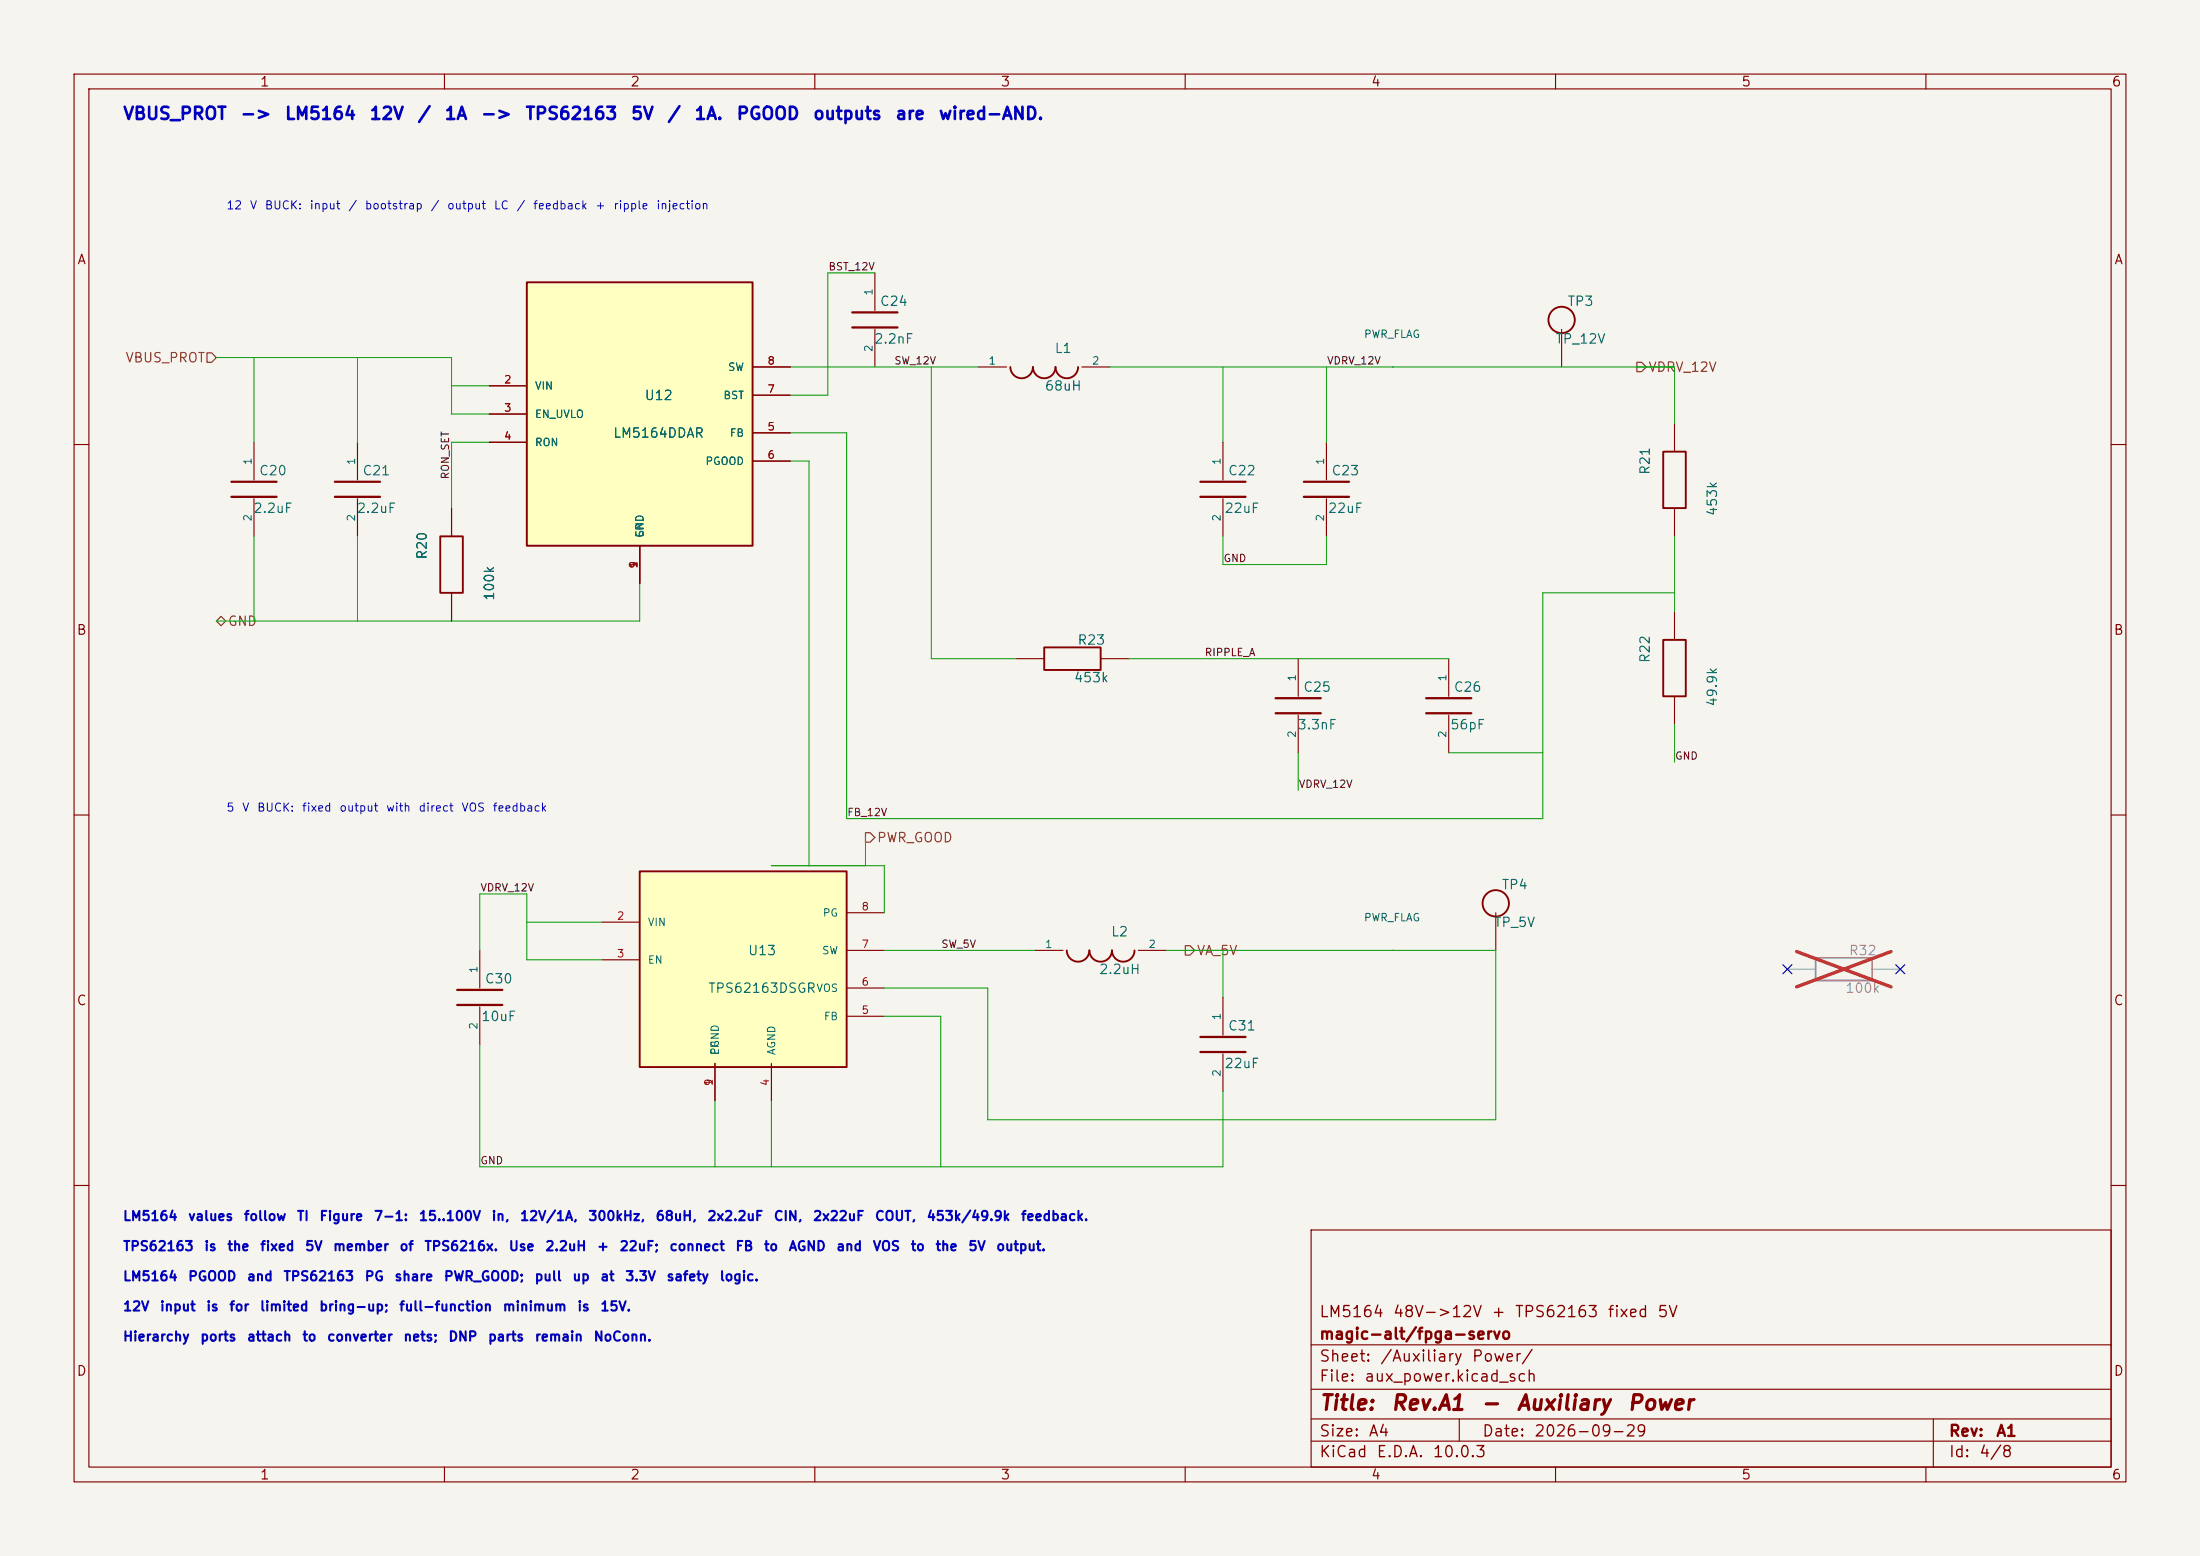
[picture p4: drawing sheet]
(kicad_sch
(version 20260306)
(generator "eeschema")
(generator_version "10.0")
(paper "A4")
(title_block
  (title "Rev.A1 - Auxiliary Power")
  (date "2026-09-29")
  (rev "A1")
  (company "magic-alt/fpga-servo")
  (comment 1 "LM5164 48V->12V + TPS62163 fixed 5V"))
(lib_symbols
  (symbol "ax7010_servo_reva:C"
   (pin_numbers (hide yes))
   (pin_names
    (offset 0)) (exclude_from_sim no) (in_bom yes) (on_board yes)
   (in_pos_files yes)
   (duplicate_pin_numbers_are_jumpers no)
   (property "Reference" "C" (at 2.54 2.54 0) (show_name no) (do_not_autoplace no) (effects (font (size 1.016 1.016)) (justify left)))
   (property "Value" "C" (at 2.54 -2.54 0) (show_name no) (do_not_autoplace no) (effects (font (size 1.016 1.016)) (justify left)))
   (property "Footprint" "" (at 0 0 0) (show_name no) (do_not_autoplace no) (hide yes) (effects (font (size 1.27 1.27))))
   (property "Datasheet" "" (at 0 0 0) (show_name no) (do_not_autoplace no) (hide yes) (effects (font (size 1.27 1.27))))
   (property "Description" "" (at 0 0 0) (show_name no) (do_not_autoplace no) (hide yes) (effects (font (size 1.27 1.27))))
   (symbol "C_0_1"
    (polyline (pts (xy -3.048 1.016) (xy 3.048 1.016)) (stroke (width 0.3048) (type solid)) (fill (type none)))
    (polyline (pts (xy -3.048 -1.016) (xy 3.048 -1.016)) (stroke (width 0.3048) (type solid)) (fill (type none))))
   (symbol "C_1_1"
    (pin passive line (at 0 6.35 270) (length 5.08) (name "1" (effects (font (size 1.016 1.016)))) (number "1" (effects (font (size 1.016 1.016)))))
    (pin passive line (at 0 -6.35 90) (length 5.08) (name "2" (effects (font (size 1.016 1.016)))) (number "2" (effects (font (size 1.016 1.016))))))
   (embedded_fonts no))
  (symbol "ax7010_servo_reva:L"
   (pin_numbers (hide yes))
   (pin_names
    (offset 0)) (exclude_from_sim no) (in_bom yes) (on_board yes)
   (in_pos_files yes)
   (duplicate_pin_numbers_are_jumpers no)
   (property "Reference" "L" (at 0 2.54 0) (show_name no) (do_not_autoplace no) (effects (font (size 1.016 1.016))))
   (property "Value" "L" (at 0 -2.54 0) (show_name no) (do_not_autoplace no) (effects (font (size 1.016 1.016))))
   (property "Footprint" "" (at 0 0 0) (show_name no) (do_not_autoplace no) (hide yes) (effects (font (size 1.27 1.27))))
   (property "Datasheet" "" (at 0 0 0) (show_name no) (do_not_autoplace no) (hide yes) (effects (font (size 1.27 1.27))))
   (property "Description" "" (at 0 0 0) (show_name no) (do_not_autoplace no) (hide yes) (effects (font (size 1.27 1.27))))
   (symbol "L_0_1"
    (arc (start -1.524 0) (mid -3.048 -1.524) (end -4.572 0) (stroke (width 0.254) (type solid)) (fill (type none)))
    (arc (start 1.524 0) (mid 0 -1.524) (end -1.524 0) (stroke (width 0.254) (type solid)) (fill (type none)))
    (arc (start 4.572 0) (mid 3.048 -1.524) (end 1.524 0) (stroke (width 0.254) (type solid)) (fill (type none))))
   (symbol "L_1_1"
    (pin passive line (at -8.89 0 0) (length 3.81) (name "1" (effects (font (size 1.016 1.016)))) (number "1" (effects (font (size 1.016 1.016)))))
    (pin passive line (at 8.89 0 180) (length 3.81) (name "2" (effects (font (size 1.016 1.016)))) (number "2" (effects (font (size 1.016 1.016))))))
   (embedded_fonts no))
  (symbol "ax7010_servo_reva:LM5164"
   (pin_names
    (offset 1.016)) (exclude_from_sim no) (in_bom yes) (on_board yes)
   (in_pos_files yes)
   (duplicate_pin_numbers_are_jumpers no)
   (property "Reference" "U" (at 0 22.352 0) (show_name no) (do_not_autoplace no) (effects (font (size 1.27 1.27))))
   (property "Value" "LM5164" (at 0 -22.352 0) (show_name no) (do_not_autoplace no) (effects (font (size 1.27 1.27))))
   (property "Footprint" "" (at 0 0 0) (show_name no) (do_not_autoplace no) (hide yes) (effects (font (size 1.27 1.27))))
   (property "Datasheet" "" (at 0 0 0) (show_name no) (do_not_autoplace no) (hide yes) (effects (font (size 1.27 1.27))))
   (property "Description" "" (at 0 0 0) (show_name no) (do_not_autoplace no) (hide yes) (effects (font (size 1.27 1.27))))
   (symbol "LM5164_0_1"
    (rectangle (start -15.24 17.78) (end 15.24 -17.78) (stroke (width 0.254) (type solid)) (fill (type background))))
   (symbol "LM5164_1_1"
    (pin power_in line (at 0 -22.86 90) (length 5.08) (name "GND" (effects (font (size 1.016 1.016)))) (number "1" (effects (font (size 1.016 1.016)))))
    (pin power_in line (at -20.32 3.81 0) (length 5.08) (name "VIN" (effects (font (size 1.016 1.016)))) (number "2" (effects (font (size 1.016 1.016)))))
    (pin input line (at -20.32 0 0) (length 5.08) (name "EN_UVLO" (effects (font (size 1.016 1.016)))) (number "3" (effects (font (size 1.016 1.016)))))
    (pin input line (at -20.32 -3.81 0) (length 5.08) (name "RON" (effects (font (size 1.016 1.016)))) (number "4" (effects (font (size 1.016 1.016)))))
    (pin input line (at 20.32 -2.54 180) (length 5.08) (name "FB" (effects (font (size 1.016 1.016)))) (number "5" (effects (font (size 1.016 1.016)))))
    (pin open_collector line (at 20.32 -6.35 180) (length 5.08) (name "PGOOD" (effects (font (size 1.016 1.016)))) (number "6" (effects (font (size 1.016 1.016)))))
    (pin passive line (at 20.32 2.54 180) (length 5.08) (name "BST" (effects (font (size 1.016 1.016)))) (number "7" (effects (font (size 1.016 1.016)))))
    (pin output line (at 20.32 6.35 180) (length 5.08) (name "SW" (effects (font (size 1.016 1.016)))) (number "8" (effects (font (size 1.016 1.016)))))
    (pin passive line (at 0 -22.86 90) (length 5.08) (name "EP" (effects (font (size 1.016 1.016)))) (number "9" (effects (font (size 1.016 1.016))))))
   (embedded_fonts no))
  (symbol "ax7010_servo_reva:PWR_FLAG"
   (power global)
   (pin_numbers (hide yes))
   (pin_names
    (offset 0) (hide yes)) (exclude_from_sim no) (in_bom yes) (on_board yes)
   (in_pos_files yes)
   (duplicate_pin_numbers_are_jumpers no)
   (property "Reference" "#FLG" (at 0 1.27 0) (show_name no) (do_not_autoplace no) (hide yes) (effects (font (size 1.016 1.016))))
   (property "Value" "PWR_FLAG" (at 0 3.81 0) (show_name no) (do_not_autoplace no) (hide yes) (effects (font (size 1.016 1.016))))
   (property "Footprint" "" (at 0 0 0) (show_name no) (do_not_autoplace no) (hide yes) (effects (font (size 1.27 1.27))))
   (property "Datasheet" "" (at 0 0 0) (show_name no) (do_not_autoplace no) (hide yes) (effects (font (size 1.27 1.27))))
   (property "Description" "" (at 0 0 0) (show_name no) (do_not_autoplace no) (hide yes) (effects (font (size 1.27 1.27))))
   (symbol "PWR_FLAG_1_1"
    (pin power_out line (at 0 0 90) (length 0) (name "~" (effects (font (size 1.016 1.016)))) (number "1" (effects (font (size 1.016 1.016))))))
   (embedded_fonts no))
  (symbol "ax7010_servo_reva:R"
   (pin_numbers (hide yes))
   (pin_names (offset 0) (hide yes)) (exclude_from_sim no) (in_bom yes) (on_board yes)
   (in_pos_files yes)
   (duplicate_pin_numbers_are_jumpers no)
   (property "Reference" "R" (at 0 2.54 0) (show_name no) (do_not_autoplace no) (effects (font (size 1.016 1.016))))
   (property "Value" "R" (at 0 -2.54 0) (show_name no) (do_not_autoplace no) (effects (font (size 1.016 1.016))))
   (property "Footprint" "" (at 0 0 0) (show_name no) (do_not_autoplace no) (hide yes) (effects (font (size 1.27 1.27))))
   (property "Datasheet" "" (at 0 0 0) (show_name no) (do_not_autoplace no) (hide yes) (effects (font (size 1.27 1.27))))
   (property "Description" "" (at 0 0 0) (show_name no) (do_not_autoplace no) (hide yes) (effects (font (size 1.27 1.27))))
   (symbol "R_0_1"
    (rectangle (start -3.81 1.524) (end 3.81 -1.524) (stroke (width 0.254) (type solid)) (fill (type none))))
   (symbol "R_1_1"
    (pin passive line (at -7.62 0 0) (length 3.81) (name "1" (effects (font (size 1.016 1.016)))) (number "1" (effects (font (size 1.016 1.016)))))
    (pin passive line (at 7.62 0 180) (length 3.81) (name "2" (effects (font (size 1.016 1.016)))) (number "2" (effects (font (size 1.016 1.016))))))
   (embedded_fonts no))
  (symbol "ax7010_servo_reva:TP"
   (pin_numbers (hide yes))
   (pin_names
    (offset 0) (hide yes)) (exclude_from_sim no) (in_bom yes) (on_board yes)
   (in_pos_files yes)
   (duplicate_pin_numbers_are_jumpers no)
   (property "Reference" "TP" (at 0 4.572 0) (show_name no) (do_not_autoplace no) (effects (font (size 1.016 1.016))))
   (property "Value" "TP" (at 0 -4.572 0) (show_name no) (do_not_autoplace no) (effects (font (size 1.016 1.016))))
   (property "Footprint" "" (at 0 0 0) (show_name no) (do_not_autoplace no) (hide yes) (effects (font (size 1.27 1.27))))
   (property "Datasheet" "" (at 0 0 0) (show_name no) (do_not_autoplace no) (hide yes) (effects (font (size 1.27 1.27))))
   (property "Description" "" (at 0 0 0) (show_name no) (do_not_autoplace no) (hide yes) (effects (font (size 1.27 1.27))))
   (symbol "TP_0_1"
    (circle (center 0 0) (radius 1.778) (stroke (width 0.254) (type solid)) (fill (type none))))
   (symbol "TP_1_1"
    (pin passive line (at 0 -6.35 90) (length 5.08) (name "1" (effects (font (size 1.016 1.016)))) (number "1" (effects (font (size 1.016 1.016))))))
   (embedded_fonts no))
  (symbol "ax7010_servo_reva:TPS62160"
   (pin_names
    (offset 1.016)) (exclude_from_sim no) (in_bom yes) (on_board yes)
   (in_pos_files yes)
   (duplicate_pin_numbers_are_jumpers no)
   (property "Reference" "U" (at 0 17.78 0) (show_name no) (do_not_autoplace no) (effects (font (size 1.27 1.27))))
   (property "Value" "TPS62160" (at 0 -17.78 0) (show_name no) (do_not_autoplace no) (effects (font (size 1.27 1.27))))
   (property "Footprint" "" (at 0 0 0) (show_name no) (do_not_autoplace no) (hide yes) (effects (font (size 1.27 1.27))))
   (property "Datasheet" "" (at 0 0 0) (show_name no) (do_not_autoplace no) (hide yes) (effects (font (size 1.27 1.27))))
   (property "Description" "" (at 0 0 0) (show_name no) (do_not_autoplace no) (hide yes) (effects (font (size 1.27 1.27))))
   (symbol "TPS62160_0_1"
    (rectangle (start -13.97 13.208) (end 13.97 -13.208) (stroke (width 0.254) (type solid)) (fill (type background))))
   (symbol "TPS62160_1_1"
    (pin power_in line (at -3.81 -17.78 90) (length 5.08) (name "PGND" (effects (font (size 1.016 1.016)))) (number "1" (effects (font (size 1.016 1.016)))))
    (pin power_in line (at -19.05 6.35 0) (length 5.08) (name "VIN" (effects (font (size 1.016 1.016)))) (number "2" (effects (font (size 1.016 1.016)))))
    (pin input line (at -19.05 1.27 0) (length 5.08) (name "EN" (effects (font (size 1.016 1.016)))) (number "3" (effects (font (size 1.016 1.016)))))
    (pin power_in line (at 3.81 -17.78 90) (length 5.08) (name "AGND" (effects (font (size 1.016 1.016)))) (number "4" (effects (font (size 1.016 1.016)))))
    (pin input line (at 19.05 -6.35 180) (length 5.08) (name "FB" (effects (font (size 1.016 1.016)))) (number "5" (effects (font (size 1.016 1.016)))))
    (pin input line (at 19.05 -2.54 180) (length 5.08) (name "VOS" (effects (font (size 1.016 1.016)))) (number "6" (effects (font (size 1.016 1.016)))))
    (pin output line (at 19.05 2.54 180) (length 5.08) (name "SW" (effects (font (size 1.016 1.016)))) (number "7" (effects (font (size 1.016 1.016)))))
    (pin open_collector line (at 19.05 7.62 180) (length 5.08) (name "PG" (effects (font (size 1.016 1.016)))) (number "8" (effects (font (size 1.016 1.016)))))
    (pin passive line (at -3.81 -17.78 90) (length 5.08) (name "EP" (effects (font (size 1.016 1.016)))) (number "9" (effects (font (size 1.016 1.016))))))
   (embedded_fonts no)))
(text "VBUS_PROT -> LM5164 12V / 1A -> TPS62163 5V / 1A. PGOOD outputs are wired-AND."
  (exclude_from_sim no)
  (at 16.51 16.51 0)
  (effects (font (size 1.651 1.651) (thickness 0.3302)
    (bold yes)) (justify left bottom)))
(text "TPS62163 is the fixed 5V member of TPS6216x. Use 2.2uH + 22uF; connect FB to AGND and VOS to the 5V output."
  (exclude_from_sim no)
  (at 16.51 169.164 0)
  (effects (font (size 1.27 1.27) (thickness 0.254)
    (bold yes)) (justify left bottom)))
(text "12V input is for limited bring-up; full-function minimum is 15V."
  (exclude_from_sim no)
  (at 16.51 177.292 0)
  (effects (font (size 1.27 1.27) (thickness 0.254)
    (bold yes)) (justify left bottom)))
(text "Hierarchy ports attach to converter nets; DNP parts remain NoConn."
  (exclude_from_sim no)
  (at 16.51 181.356 0)
  (effects (font (size 1.27 1.27) (thickness 0.254)
    (bold yes)) (justify left bottom)))
(text "LM5164 PGOOD and TPS62163 PG share PWR_GOOD; pull up at 3.3V safety logic."
  (exclude_from_sim no)
  (at 16.51 173.228 0)
  (effects (font (size 1.27 1.27) (thickness 0.254)
    (bold yes)) (justify left bottom)))
(text "LM5164 values follow TI Figure 7-1: 15..100V in, 12V/1A, 300kHz, 68uH, 2x2.2uF CIN, 2x22uF COUT, 453k/49.9k feedback."
  (exclude_from_sim no)
  (at 16.51 165.1 0)
  (effects (font (size 1.27 1.27) (thickness 0.254)
    (bold yes)) (justify left bottom)))
(symbol
  (lib_id "ax7010_servo_reva:LM5164")
  (at 86.36 55.88 0.0)
  (unit 1)
  (body_style 1)
  (exclude_from_sim no)
  (in_bom yes)
  (on_board yes)
  (in_pos_files yes)
  (dnp no)
  (property "Reference" "U12" (at 88.9 53.34 0) (show_name no) (do_not_autoplace no) (effects (font (size 1.27 1.27))))
  (property "Value" "LM5164DDAR" (at 88.9 58.42 0) (show_name no) (do_not_autoplace no) (effects (font (size 1.27 1.27))))
  (property "Footprint" "Package_SO:TI_SO-PowerPAD-8" (at 86.36 55.88 0) (hide yes) (show_name no) (do_not_autoplace no) (effects (font (size 1.27 1.27))))
  (property "Datasheet" "" (at 86.36 55.88 0) (show_name no) (do_not_autoplace no) (effects (font (size 1.27 1.27)) (hide yes)))
  (property "Description" "" (at 86.36 55.88 0) (show_name no) (do_not_autoplace no) (effects (font (size 1.27 1.27))) (hide yes))
  (pin "1")
  (pin "2")
  (pin "3")
  (pin "4")
  (pin "5")
  (pin "6")
  (pin "7")
  (pin "8")
  (pin "9")
 (property "Manufacturer" "Texas Instruments" (at 86.36 55.88 0) (hide yes) (effects (font (size 1.016 1.016))))
(property "MPN" "LM5164DDAR" (at 86.36 55.88 0) (hide yes) (effects (font (size 1.016 1.016)))))
(symbol
  (lib_id "ax7010_servo_reva:C")
  (at 34.29 66.04 0.0)
  (unit 1)
  (body_style 1)
  (exclude_from_sim no)
  (in_bom yes)
  (on_board yes)
  (in_pos_files yes)
  (dnp no)
  (property "Reference" "C20" (at 36.83 63.5 0) (show_name no) (do_not_autoplace no) (effects (font (size 1.27 1.27))))
  (property "Value" "2.2uF" (at 36.83 68.58 0) (show_name no) (do_not_autoplace no) (effects (font (size 1.27 1.27))))
  (property "Footprint" "Capacitor_SMD:C_1210_3225Metric" (at 34.29 66.04 0) (hide yes) (show_name no) (do_not_autoplace no) (effects (font (size 1.27 1.27))))
  (property "Datasheet" "" (at 34.29 66.04 0) (show_name no) (do_not_autoplace no) (effects (font (size 1.27 1.27)) (hide yes)))
  (property "Description" "2.2uF_100V_X7R" (at 34.29 66.04 0) (show_name no) (do_not_autoplace no) (effects (font (size 1.27 1.27))) (hide yes))
  (pin "1")
  (pin "2"))
(symbol
  (lib_id "ax7010_servo_reva:C")
  (at 48.26 66.04 0.0)
  (unit 1)
  (body_style 1)
  (exclude_from_sim no)
  (in_bom yes)
  (on_board yes)
  (in_pos_files yes)
  (dnp no)
  (property "Reference" "C21" (at 50.8 63.5 0) (show_name no) (do_not_autoplace no) (effects (font (size 1.27 1.27))))
  (property "Value" "2.2uF" (at 50.8 68.58 0) (show_name no) (do_not_autoplace no) (effects (font (size 1.27 1.27))))
  (property "Footprint" "Capacitor_SMD:C_1210_3225Metric" (at 48.26 66.04 0) (hide yes) (show_name no) (do_not_autoplace no) (effects (font (size 1.27 1.27))))
  (property "Datasheet" "" (at 48.26 66.04 0) (show_name no) (do_not_autoplace no) (effects (font (size 1.27 1.27)) (hide yes)))
  (property "Description" "2.2uF_100V_X7R" (at 48.26 66.04 0) (show_name no) (do_not_autoplace no) (effects (font (size 1.27 1.27))) (hide yes))
  (pin "1")
  (pin "2"))
(symbol
  (lib_id "ax7010_servo_reva:R")
  (at 60.96 76.2 90)
  (unit 1)
  (body_style 1)
  (exclude_from_sim no)
  (in_bom yes)
  (on_board yes)
  (in_pos_files yes)
  (dnp no)
  (property "Reference" "R20" (at 56.96 73.66 0) (show_name no) (do_not_autoplace no) (effects (font (size 1.27 1.27))))
  (property "Value" "100k" (at 66.04 78.74 0) (show_name no) (do_not_autoplace no) (effects (font (size 1.27 1.27))))
  (property "Footprint" "Resistor_SMD:R_0603_1608Metric" (at 60.96 76.2 0) (hide yes) (show_name no) (do_not_autoplace no) (effects (font (size 1.27 1.27))))
  (property "Datasheet" "" (at 60.96 76.2 0) (show_name no) (do_not_autoplace no) (effects (font (size 1.27 1.27)) (hide yes)))
  (property "Description" "100k_RON_1%" (at 60.96 76.2 0) (show_name no) (do_not_autoplace no) (effects (font (size 1.27 1.27))) (hide yes))
  (pin "1")
  (pin "2"))
(symbol
  (lib_id "ax7010_servo_reva:C")
  (at 118.11 43.18 0.0)
  (unit 1)
  (body_style 1)
  (exclude_from_sim no)
  (in_bom yes)
  (on_board yes)
  (in_pos_files yes)
  (dnp no)
  (property "Reference" "C24" (at 120.65 40.64 0) (show_name no) (do_not_autoplace no) (effects (font (size 1.27 1.27))))
  (property "Value" "2.2nF" (at 120.65 45.72 0) (show_name no) (do_not_autoplace no) (effects (font (size 1.27 1.27))))
  (property "Footprint" "Capacitor_SMD:C_0603_1608Metric" (at 118.11 43.18 0) (hide yes) (show_name no) (do_not_autoplace no) (effects (font (size 1.27 1.27))))
  (property "Datasheet" "" (at 118.11 43.18 0) (show_name no) (do_not_autoplace no) (effects (font (size 1.27 1.27)) (hide yes)))
  (property "Description" "2.2nF_BST_50V" (at 118.11 43.18 0) (show_name no) (do_not_autoplace no) (effects (font (size 1.27 1.27))) (hide yes))
  (pin "1")
  (pin "2"))
(symbol
  (lib_id "ax7010_servo_reva:L")
  (at 140.97 49.53 0.0)
  (unit 1)
  (body_style 1)
  (exclude_from_sim no)
  (in_bom yes)
  (on_board yes)
  (in_pos_files yes)
  (dnp no)
  (property "Reference" "L1" (at 143.51 46.99 0) (show_name no) (do_not_autoplace no) (effects (font (size 1.27 1.27))))
  (property "Value" "68uH" (at 143.51 52.07 0) (show_name no) (do_not_autoplace no) (effects (font (size 1.27 1.27))))
  (property "Footprint" "Inductor_SMD:L_Coilcraft_MSS1246T-XXX" (at 140.97 49.53 0) (hide yes) (show_name no) (do_not_autoplace no) (effects (font (size 1.27 1.27))))
  (property "Datasheet" "" (at 140.97 49.53 0) (show_name no) (do_not_autoplace no) (effects (font (size 1.27 1.27)) (hide yes)))
  (property "Description" "68uH_MSS1246T-683MLC" (at 140.97 49.53 0) (show_name no) (do_not_autoplace no) (effects (font (size 1.27 1.27))) (hide yes))
  (pin "1")
  (pin "2")
 (property "Manufacturer" "Coilcraft" (at 140.97 49.53 0) (hide yes) (effects (font (size 1.016 1.016))))
(property "MPN" "MSS1246T-683MLC" (at 140.97 49.53 0) (hide yes) (effects (font (size 1.016 1.016)))))
(symbol
  (lib_id "ax7010_servo_reva:C")
  (at 165.1 66.04 0.0)
  (unit 1)
  (body_style 1)
  (exclude_from_sim no)
  (in_bom yes)
  (on_board yes)
  (in_pos_files yes)
  (dnp no)
  (property "Reference" "C22" (at 167.64 63.5 0) (show_name no) (do_not_autoplace no) (effects (font (size 1.27 1.27))))
  (property "Value" "22uF" (at 167.64 68.58 0) (show_name no) (do_not_autoplace no) (effects (font (size 1.27 1.27))))
  (property "Footprint" "Capacitor_SMD:C_1210_3225Metric" (at 165.1 66.04 0) (hide yes) (show_name no) (do_not_autoplace no) (effects (font (size 1.27 1.27))))
  (property "Datasheet" "" (at 165.1 66.04 0) (show_name no) (do_not_autoplace no) (effects (font (size 1.27 1.27)) (hide yes)))
  (property "Description" "22uF_25V_X7R" (at 165.1 66.04 0) (show_name no) (do_not_autoplace no) (effects (font (size 1.27 1.27))) (hide yes))
  (pin "1")
  (pin "2"))
(symbol
  (lib_id "ax7010_servo_reva:C")
  (at 179.07 66.04 0.0)
  (unit 1)
  (body_style 1)
  (exclude_from_sim no)
  (in_bom yes)
  (on_board yes)
  (in_pos_files yes)
  (dnp no)
  (property "Reference" "C23" (at 181.61 63.5 0) (show_name no) (do_not_autoplace no) (effects (font (size 1.27 1.27))))
  (property "Value" "22uF" (at 181.61 68.58 0) (show_name no) (do_not_autoplace no) (effects (font (size 1.27 1.27))))
  (property "Footprint" "Capacitor_SMD:C_1210_3225Metric" (at 179.07 66.04 0) (hide yes) (show_name no) (do_not_autoplace no) (effects (font (size 1.27 1.27))))
  (property "Datasheet" "" (at 179.07 66.04 0) (show_name no) (do_not_autoplace no) (effects (font (size 1.27 1.27)) (hide yes)))
  (property "Description" "22uF_25V_X7R" (at 179.07 66.04 0) (show_name no) (do_not_autoplace no) (effects (font (size 1.27 1.27))) (hide yes))
  (pin "1")
  (pin "2"))
(symbol
  (lib_id "ax7010_servo_reva:R")
  (at 226.06 64.77 270)
  (unit 1)
  (body_style 1)
  (exclude_from_sim no)
  (in_bom yes)
  (on_board yes)
  (in_pos_files yes)
  (dnp no)
  (property "Reference" "R21" (at 222.06 62.23 0) (show_name no) (do_not_autoplace no) (effects (font (size 1.27 1.27))))
  (property "Value" "453k" (at 231.14 67.31 0) (show_name no) (do_not_autoplace no) (effects (font (size 1.27 1.27))))
  (property "Footprint" "Resistor_SMD:R_0603_1608Metric" (at 226.06 64.77 0) (hide yes) (show_name no) (do_not_autoplace no) (effects (font (size 1.27 1.27))))
  (property "Datasheet" "" (at 226.06 64.77 0) (show_name no) (do_not_autoplace no) (effects (font (size 1.27 1.27)) (hide yes)))
  (property "Description" "453k_RFB1_1%" (at 226.06 64.77 0) (show_name no) (do_not_autoplace no) (effects (font (size 1.27 1.27))) (hide yes))
  (pin "1")
  (pin "2"))
(symbol
  (lib_id "ax7010_servo_reva:R")
  (at 226.06 90.17 270)
  (unit 1)
  (body_style 1)
  (exclude_from_sim no)
  (in_bom yes)
  (on_board yes)
  (in_pos_files yes)
  (dnp no)
  (property "Reference" "R22" (at 222.06 87.63 0) (show_name no) (do_not_autoplace no) (effects (font (size 1.27 1.27))))
  (property "Value" "49.9k" (at 231.14 92.71 0) (show_name no) (do_not_autoplace no) (effects (font (size 1.27 1.27))))
  (property "Footprint" "Resistor_SMD:R_0603_1608Metric" (at 226.06 90.17 0) (hide yes) (show_name no) (do_not_autoplace no) (effects (font (size 1.27 1.27))))
  (property "Datasheet" "" (at 226.06 90.17 0) (show_name no) (do_not_autoplace no) (effects (font (size 1.27 1.27)) (hide yes)))
  (property "Description" "49.9k_RFB2_1%" (at 226.06 90.17 0) (show_name no) (do_not_autoplace no) (effects (font (size 1.27 1.27))) (hide yes))
  (pin "1")
  (pin "2"))
(symbol
  (lib_id "ax7010_servo_reva:R")
  (at 144.78 88.9 0.0)
  (unit 1)
  (body_style 1)
  (exclude_from_sim no)
  (in_bom yes)
  (on_board yes)
  (in_pos_files yes)
  (dnp no)
  (property "Reference" "R23" (at 147.32 86.36 0) (show_name no) (do_not_autoplace no) (effects (font (size 1.27 1.27))))
  (property "Value" "453k" (at 147.32 91.44 0) (show_name no) (do_not_autoplace no) (effects (font (size 1.27 1.27))))
  (property "Footprint" "Resistor_SMD:R_0603_1608Metric" (at 144.78 88.9 0) (hide yes) (show_name no) (do_not_autoplace no) (effects (font (size 1.27 1.27))))
  (property "Datasheet" "" (at 144.78 88.9 0) (show_name no) (do_not_autoplace no) (effects (font (size 1.27 1.27)) (hide yes)))
  (property "Description" "453k_RA_1%" (at 144.78 88.9 0) (show_name no) (do_not_autoplace no) (effects (font (size 1.27 1.27))) (hide yes))
  (pin "1")
  (pin "2"))
(symbol
  (lib_id "ax7010_servo_reva:C")
  (at 175.26 95.25 0.0)
  (unit 1)
  (body_style 1)
  (exclude_from_sim no)
  (in_bom yes)
  (on_board yes)
  (in_pos_files yes)
  (dnp no)
  (property "Reference" "C25" (at 177.8 92.71 0) (show_name no) (do_not_autoplace no) (effects (font (size 1.27 1.27))))
  (property "Value" "3.3nF" (at 177.8 97.79 0) (show_name no) (do_not_autoplace no) (effects (font (size 1.27 1.27))))
  (property "Footprint" "Capacitor_SMD:C_0603_1608Metric" (at 175.26 95.25 0) (hide yes) (show_name no) (do_not_autoplace no) (effects (font (size 1.27 1.27))))
  (property "Datasheet" "" (at 175.26 95.25 0) (show_name no) (do_not_autoplace no) (effects (font (size 1.27 1.27)) (hide yes)))
  (property "Description" "3.3nF_CA_X7R" (at 175.26 95.25 0) (show_name no) (do_not_autoplace no) (effects (font (size 1.27 1.27))) (hide yes))
  (pin "1")
  (pin "2"))
(symbol
  (lib_id "ax7010_servo_reva:C")
  (at 195.58 95.25 0.0)
  (unit 1)
  (body_style 1)
  (exclude_from_sim no)
  (in_bom yes)
  (on_board yes)
  (in_pos_files yes)
  (dnp no)
  (property "Reference" "C26" (at 198.12 92.71 0) (show_name no) (do_not_autoplace no) (effects (font (size 1.27 1.27))))
  (property "Value" "56pF" (at 198.12 97.79 0) (show_name no) (do_not_autoplace no) (effects (font (size 1.27 1.27))))
  (property "Footprint" "Capacitor_SMD:C_0603_1608Metric" (at 195.58 95.25 0) (hide yes) (show_name no) (do_not_autoplace no) (effects (font (size 1.27 1.27))))
  (property "Datasheet" "" (at 195.58 95.25 0) (show_name no) (do_not_autoplace no) (effects (font (size 1.27 1.27)) (hide yes)))
  (property "Description" "56pF_CB_C0G" (at 195.58 95.25 0) (show_name no) (do_not_autoplace no) (effects (font (size 1.27 1.27))) (hide yes))
  (pin "1")
  (pin "2"))
(symbol
  (lib_id "ax7010_servo_reva:TP")
  (at 210.82 43.18 0.0)
  (unit 1)
  (body_style 1)
  (exclude_from_sim no)
  (in_bom yes)
  (on_board yes)
  (in_pos_files yes)
  (dnp no)
  (property "Reference" "TP3" (at 213.36 40.64 0) (show_name no) (do_not_autoplace no) (effects (font (size 1.27 1.27))))
  (property "Value" "TP_12V" (at 213.36 45.72 0) (show_name no) (do_not_autoplace no) (effects (font (size 1.27 1.27))))
  (property "Footprint" "TestPoint:TestPoint_Pad_D2.0mm" (at 210.82 43.18 0) (hide yes) (show_name no) (do_not_autoplace no) (effects (font (size 1.27 1.27))))
  (property "Datasheet" "" (at 210.82 43.18 0) (show_name no) (do_not_autoplace no) (effects (font (size 1.27 1.27)) (hide yes)))
  (property "Description" "" (at 210.82 43.18 0) (show_name no) (do_not_autoplace no) (effects (font (size 1.27 1.27))) (hide yes))
  (pin "1"))
(symbol
  (lib_id "ax7010_servo_reva:TPS62160")
  (at 100.33 130.81 0.0)
  (unit 1)
  (body_style 1)
  (exclude_from_sim no)
  (in_bom yes)
  (on_board yes)
  (in_pos_files yes)
  (dnp no)
  (property "Reference" "U13" (at 102.87 128.27 0) (show_name no) (do_not_autoplace no) (effects (font (size 1.27 1.27))))
  (property "Value" "TPS62163DSGR" (at 102.87 133.35 0) (show_name no) (do_not_autoplace no) (effects (font (size 1.27 1.27))))
  (property "Footprint" "Package_SON:Texas_DSG0008A_WSON-8-1EP_2x2mm_P0.5mm_EP0.9x1.6mm" (at 100.33 130.81 0) (hide yes) (show_name no) (do_not_autoplace no) (effects (font (size 1.27 1.27))))
  (property "Datasheet" "" (at 100.33 130.81 0) (show_name no) (do_not_autoplace no) (effects (font (size 1.27 1.27)) (hide yes)))
  (property "Description" "TPS62163DSGR_FIXED_5V" (at 100.33 130.81 0) (show_name no) (do_not_autoplace no) (effects (font (size 1.27 1.27))) (hide yes))
  (pin "1")
  (pin "2")
  (pin "3")
  (pin "4")
  (pin "5")
  (pin "6")
  (pin "7")
  (pin "8")
  (pin "9")
 (property "Manufacturer" "Texas Instruments" (at 100.33 130.81 0) (hide yes) (effects (font (size 1.016 1.016))))
(property "MPN" "TPS62163DSGR" (at 100.33 130.81 0) (hide yes) (effects (font (size 1.016 1.016)))))
(symbol
  (lib_id "ax7010_servo_reva:C")
  (at 64.77 134.62 0.0)
  (unit 1)
  (body_style 1)
  (exclude_from_sim no)
  (in_bom yes)
  (on_board yes)
  (in_pos_files yes)
  (dnp no)
  (property "Reference" "C30" (at 67.31 132.08 0) (show_name no) (do_not_autoplace no) (effects (font (size 1.27 1.27))))
  (property "Value" "10uF" (at 67.31 137.16 0) (show_name no) (do_not_autoplace no) (effects (font (size 1.27 1.27))))
  (property "Footprint" "Capacitor_SMD:C_0805_2012Metric" (at 64.77 134.62 0) (hide yes) (show_name no) (do_not_autoplace no) (effects (font (size 1.27 1.27))))
  (property "Datasheet" "" (at 64.77 134.62 0) (show_name no) (do_not_autoplace no) (effects (font (size 1.27 1.27)) (hide yes)))
  (property "Description" "10uF_25V_X7R" (at 64.77 134.62 0) (show_name no) (do_not_autoplace no) (effects (font (size 1.27 1.27))) (hide yes))
  (pin "1")
  (pin "2"))
(symbol
  (lib_id "ax7010_servo_reva:L")
  (at 148.59 128.27 0.0)
  (unit 1)
  (body_style 1)
  (exclude_from_sim no)
  (in_bom yes)
  (on_board yes)
  (in_pos_files yes)
  (dnp no)
  (property "Reference" "L2" (at 151.13 125.73 0) (show_name no) (do_not_autoplace no) (effects (font (size 1.27 1.27))))
  (property "Value" "2.2uH" (at 151.13 130.81 0) (show_name no) (do_not_autoplace no) (effects (font (size 1.27 1.27))))
  (property "Footprint" "Inductor_SMD:L_Wuerth_MAPI-4020" (at 148.59 128.27 0) (hide yes) (show_name no) (do_not_autoplace no) (effects (font (size 1.27 1.27))))
  (property "Datasheet" "" (at 148.59 128.27 0) (show_name no) (do_not_autoplace no) (effects (font (size 1.27 1.27)) (hide yes)))
  (property "Description" "2.2uH_74438356022_WE-MAPI-4020" (at 148.59 128.27 0) (show_name no) (do_not_autoplace no) (effects (font (size 1.27 1.27))) (hide yes))
  (pin "1")
  (pin "2")
 (property "Manufacturer" "Wurth Elektronik" (at 148.59 128.27 0) (hide yes) (effects (font (size 1.016 1.016))))
(property "MPN" "74438356022" (at 148.59 128.27 0) (hide yes) (effects (font (size 1.016 1.016)))))
(symbol
  (lib_id "ax7010_servo_reva:C")
  (at 165.1 140.97 0.0)
  (unit 1)
  (body_style 1)
  (exclude_from_sim no)
  (in_bom yes)
  (on_board yes)
  (in_pos_files yes)
  (dnp no)
  (property "Reference" "C31" (at 167.64 138.43 0) (show_name no) (do_not_autoplace no) (effects (font (size 1.27 1.27))))
  (property "Value" "22uF" (at 167.64 143.51 0) (show_name no) (do_not_autoplace no) (effects (font (size 1.27 1.27))))
  (property "Footprint" "Capacitor_SMD:C_0805_2012Metric" (at 165.1 140.97 0) (hide yes) (show_name no) (do_not_autoplace no) (effects (font (size 1.27 1.27))))
  (property "Datasheet" "" (at 165.1 140.97 0) (show_name no) (do_not_autoplace no) (effects (font (size 1.27 1.27)) (hide yes)))
  (property "Description" "22uF_10V_X7R" (at 165.1 140.97 0) (show_name no) (do_not_autoplace no) (effects (font (size 1.27 1.27))) (hide yes))
  (pin "1")
  (pin "2"))
(symbol
  (lib_id "ax7010_servo_reva:R")
  (at 248.92 130.81 0.0)
  (unit 1)
  (body_style 1)
  (exclude_from_sim no)
  (in_bom yes)
  (on_board yes)
  (in_pos_files yes)
  (dnp yes)
  (property "Reference" "R32" (at 251.46 128.27 0) (show_name no) (do_not_autoplace no) (effects (font (size 1.27 1.27))))
  (property "Value" "100k" (at 251.46 133.35 0) (show_name no) (do_not_autoplace no) (effects (font (size 1.27 1.27))))
  (property "Footprint" "Resistor_SMD:R_0603_1608Metric" (at 248.92 130.81 0) (hide yes) (show_name no) (do_not_autoplace no) (effects (font (size 1.27 1.27))))
  (property "Datasheet" "" (at 248.92 130.81 0) (show_name no) (do_not_autoplace no) (effects (font (size 1.27 1.27)) (hide yes)))
  (property "Description" "100k_PG_PULLUP_DNP" (at 248.92 130.81 0) (show_name no) (do_not_autoplace no) (effects (font (size 1.27 1.27))) (hide yes))
  (pin "1")
  (pin "2"))
(symbol
  (lib_id "ax7010_servo_reva:TP")
  (at 201.93 121.92 0.0)
  (unit 1)
  (body_style 1)
  (exclude_from_sim no)
  (in_bom yes)
  (on_board yes)
  (in_pos_files yes)
  (dnp no)
  (property "Reference" "TP4" (at 204.47 119.38 0) (show_name no) (do_not_autoplace no) (effects (font (size 1.27 1.27))))
  (property "Value" "TP_5V" (at 204.47 124.46 0) (show_name no) (do_not_autoplace no) (effects (font (size 1.27 1.27))))
  (property "Footprint" "TestPoint:TestPoint_Pad_D2.0mm" (at 201.93 121.92 0) (hide yes) (show_name no) (do_not_autoplace no) (effects (font (size 1.27 1.27))))
  (property "Datasheet" "" (at 201.93 121.92 0) (show_name no) (do_not_autoplace no) (effects (font (size 1.27 1.27)) (hide yes)))
  (property "Description" "" (at 201.93 121.92 0) (show_name no) (do_not_autoplace no) (effects (font (size 1.27 1.27))) (hide yes))
  (pin "1"))
(symbol
  (lib_id "ax7010_servo_reva:PWR_FLAG")
  (at 187.96 49.53 0.0)
  (unit 1)
  (body_style 1)
  (exclude_from_sim no)
  (in_bom yes)
  (on_board yes)
  (in_pos_files yes)
  (dnp no)
  (property "Reference" "#FLG0104" (at 187.96 47.625 0) (hide yes) (show_name no) (do_not_autoplace no) (effects (font (size 1.016 1.016))))
  (property "Value" "PWR_FLAG" (at 187.96 45.085 0) (show_name no) (do_not_autoplace no) (effects (font (size 1.016 1.016))))
  (property "Footprint" "" (at 187.96 49.53 0) (show_name no) (do_not_autoplace no) (effects (font (size 1.27 1.27)) (hide yes)))
  (property "Datasheet" "" (at 187.96 49.53 0) (show_name no) (do_not_autoplace no) (effects (font (size 1.27 1.27)) (hide yes)))
  (property "Description" "" (at 187.96 49.53 0) (show_name no) (do_not_autoplace no) (effects (font (size 1.27 1.27))) (hide yes))
  (pin "1"))
(symbol
  (lib_id "ax7010_servo_reva:PWR_FLAG")
  (at 187.96 128.27 0.0)
  (unit 1)
  (body_style 1)
  (exclude_from_sim no)
  (in_bom yes)
  (on_board yes)
  (in_pos_files yes)
  (dnp no)
  (property "Reference" "#FLG0105" (at 187.96 126.365 0) (hide yes) (show_name no) (do_not_autoplace no) (effects (font (size 1.016 1.016))))
  (property "Value" "PWR_FLAG" (at 187.96 123.825 0) (show_name no) (do_not_autoplace no) (effects (font (size 1.016 1.016))))
  (property "Footprint" "" (at 187.96 128.27 0) (show_name no) (do_not_autoplace no) (effects (font (size 1.27 1.27)) (hide yes)))
  (property "Datasheet" "" (at 187.96 128.27 0) (show_name no) (do_not_autoplace no) (effects (font (size 1.27 1.27)) (hide yes)))
  (property "Description" "" (at 187.96 128.27 0) (show_name no) (do_not_autoplace no) (effects (font (size 1.27 1.27))) (hide yes))
  (pin "1"))
(wire (pts (xy 34.29 59.69) (xy 34.29 48.26)) (stroke (width 0) (type default)))
(wire (pts (xy 34.29 48.26) (xy 60.96 48.26)) (stroke (width 0) (type default)))
(wire (pts (xy 60.96 48.26) (xy 60.96 52.07)) (stroke (width 0) (type default)))
(wire (pts (xy 60.96 52.07) (xy 66.04 52.07)) (stroke (width 0) (type default)))
(wire (pts (xy 48.26 59.69) (xy 48.26 48.26)) (stroke (width 0) (type default)))
(wire (pts (xy 66.04 55.88) (xy 60.96 55.88)) (stroke (width 0) (type default)))
(wire (pts (xy 60.96 55.88) (xy 60.96 52.07)) (stroke (width 0) (type default)))
(wire (pts (xy 34.29 72.39) (xy 34.29 83.82)) (stroke (width 0) (type default)))
(wire (pts (xy 34.29 83.82) (xy 86.36 83.82)) (stroke (width 0) (type default)))
(wire (pts (xy 86.36 83.82) (xy 86.36 78.74)) (stroke (width 0) (type default)))
(wire (pts (xy 48.26 72.39) (xy 48.26 83.82)) (stroke (width 0) (type default)))
(wire (pts (xy 66.04 59.69) (xy 60.96 59.69)) (stroke (width 0) (type default)))
(wire (pts (xy 60.96 59.69) (xy 60.96 68.58)) (stroke (width 0) (type default)))
(wire (pts (xy 106.68 49.53) (xy 132.08 49.53)) (stroke (width 0) (type default)))
(wire (pts (xy 106.68 53.34) (xy 111.76 53.34)) (stroke (width 0) (type default)))
(wire (pts (xy 111.76 53.34) (xy 111.76 36.83)) (stroke (width 0) (type default)))
(wire (pts (xy 111.76 36.83) (xy 118.11 36.83)) (stroke (width 0) (type default)))
(wire (pts (xy 149.86 49.53) (xy 226.06 49.53)) (stroke (width 0) (type default)))
(wire (pts (xy 226.06 49.53) (xy 226.06 57.15)) (stroke (width 0) (type default)))
(wire (pts (xy 165.1 59.69) (xy 165.1 49.53)) (stroke (width 0) (type default)))
(wire (pts (xy 179.07 59.69) (xy 179.07 49.53)) (stroke (width 0) (type default)))
(label "VDRV_12V" (at 179.07 49.53 0) (effects (font (size 1 1)) (justify left bottom)))
(wire (pts (xy 165.1 72.39) (xy 165.1 76.2)) (stroke (width 0) (type default)))
(wire (pts (xy 165.1 76.2) (xy 179.07 76.2)) (stroke (width 0) (type default)))
(wire (pts (xy 179.07 76.2) (xy 179.07 72.39)) (stroke (width 0) (type default)))
(label "GND" (at 165.1 76.2 0) (effects (font (size 1 1)) (justify left bottom)))
(wire (pts (xy 226.06 72.39) (xy 226.06 80.01)) (stroke (width 0) (type default)))
(wire (pts (xy 226.06 80.01) (xy 226.06 82.55)) (stroke (width 0) (type default)))
(wire (pts (xy 106.68 58.42) (xy 114.3 58.42)) (stroke (width 0) (type default)))
(wire (pts (xy 114.3 58.42) (xy 114.3 110.49)) (stroke (width 0) (type default)))
(wire (pts (xy 114.3 110.49) (xy 208.28 110.49)) (stroke (width 0) (type default)))
(wire (pts (xy 208.28 110.49) (xy 208.28 80.01)) (stroke (width 0) (type default)))
(wire (pts (xy 208.28 80.01) (xy 226.06 80.01)) (stroke (width 0) (type default)))
(wire (pts (xy 226.06 97.79) (xy 226.06 102.87)) (stroke (width 0) (type default)))
(label "GND" (at 226.06 102.87 0) (effects (font (size 1 1)) (justify left bottom)))
(wire (pts (xy 125.73 49.53) (xy 125.73 88.9)) (stroke (width 0) (type default)))
(wire (pts (xy 125.73 88.9) (xy 137.16 88.9)) (stroke (width 0) (type default)))
(wire (pts (xy 152.4 88.9) (xy 175.26 88.9)) (stroke (width 0) (type default)))
(wire (pts (xy 175.26 88.9) (xy 195.58 88.9)) (stroke (width 0) (type default)))
(wire (pts (xy 195.58 101.6) (xy 208.28 101.6)) (stroke (width 0) (type default)))
(wire (pts (xy 175.26 101.6) (xy 175.26 106.68)) (stroke (width 0) (type default)))
(label "VDRV_12V" (at 175.26 106.68 0) (effects (font (size 1 1)) (justify left bottom)))
(wire (pts (xy 81.28 124.46) (xy 71.12 124.46)) (stroke (width 0) (type default)))
(wire (pts (xy 71.12 124.46) (xy 71.12 120.65)) (stroke (width 0) (type default)))
(wire (pts (xy 71.12 120.65) (xy 64.77 120.65)) (stroke (width 0) (type default)))
(wire (pts (xy 64.77 120.65) (xy 64.77 128.27)) (stroke (width 0) (type default)))
(wire (pts (xy 81.28 129.54) (xy 71.12 129.54)) (stroke (width 0) (type default)))
(wire (pts (xy 71.12 129.54) (xy 71.12 124.46)) (stroke (width 0) (type default)))
(label "VDRV_12V" (at 64.77 120.65 0) (effects (font (size 1 1)) (justify left bottom)))
(wire (pts (xy 119.38 128.27) (xy 139.7 128.27)) (stroke (width 0) (type default)))
(wire (pts (xy 157.48 128.27) (xy 201.93 128.27)) (stroke (width 0) (type default)))
(wire (pts (xy 165.1 134.62) (xy 165.1 128.27)) (stroke (width 0) (type default)))
(wire (pts (xy 119.38 133.35) (xy 133.35 133.35)) (stroke (width 0) (type default)))
(wire (pts (xy 133.35 133.35) (xy 133.35 151.13)) (stroke (width 0) (type default)))
(wire (pts (xy 133.35 151.13) (xy 201.93 151.13)) (stroke (width 0) (type default)))
(wire (pts (xy 201.93 151.13) (xy 201.93 128.27)) (stroke (width 0) (type default)))
(wire (pts (xy 64.77 140.97) (xy 64.77 157.48)) (stroke (width 0) (type default)))
(wire (pts (xy 64.77 157.48) (xy 165.1 157.48)) (stroke (width 0) (type default)))
(wire (pts (xy 165.1 157.48) (xy 165.1 147.32)) (stroke (width 0) (type default)))
(wire (pts (xy 96.52 148.59) (xy 96.52 157.48)) (stroke (width 0) (type default)))
(wire (pts (xy 104.14 148.59) (xy 104.14 157.48)) (stroke (width 0) (type default)))
(wire (pts (xy 119.38 137.16) (xy 127 137.16)) (stroke (width 0) (type default)))
(wire (pts (xy 127 137.16) (xy 127 157.48)) (stroke (width 0) (type default)))
(label "GND" (at 64.77 157.48 0) (effects (font (size 1 1)) (justify left bottom)))
(text "12 V BUCK: input / bootstrap / output LC / feedback + ripple injection" (at 30.48 27.94 0) (effects (font (size 1.1 1.1)) (justify left)))
(text "5 V BUCK: fixed output with direct VOS feedback" (at 30.48 109.22 0) (effects (font (size 1.1 1.1)) (justify left)))
(wire (pts (xy 106.68 62.23) (xy 109.22 62.23)) (stroke (width 0) (type default)))
(wire (pts (xy 109.22 62.23) (xy 109.22 116.84)) (stroke (width 0) (type default)))
(wire (pts (xy 109.22 116.84) (xy 119.38 116.84)) (stroke (width 0) (type default)))
(wire (pts (xy 119.38 116.84) (xy 119.38 123.19)) (stroke (width 0) (type default)))
(label "SW_12V" (at 120.65 49.53 0) (effects (font (size 1 1)) (justify left bottom)))
(label "BST_12V" (at 111.76 36.83 0) (effects (font (size 1 1)) (justify left bottom)))
(label "RON_SET" (at 60.96 64.77 90) (effects (font (size 1 1)) (justify left bottom)))
(label "FB_12V" (at 114.3 110.49 0) (effects (font (size 1 1)) (justify left bottom)))
(label "RIPPLE_A" (at 162.56 88.9 0) (effects (font (size 1 1)) (justify left bottom)))
(label "SW_5V" (at 127 128.27 0) (effects (font (size 1 1)) (justify left bottom)))
(no_connect (at 241.3 130.81))
(no_connect (at 256.54 130.81))
(hierarchical_label "PWR_GOOD"
  (shape output)
  (at 116.84 113.03 0)
  (effects (font (size 1.27 1.27)) (justify left)))
(wire (pts (xy 104.14 116.84) (xy 109.22 116.84)) (stroke (width 0) (type default)))

(hierarchical_label "GND"
  (shape bidirectional)
  (at 29.21 83.82 0)
  (effects (font (size 1.27 1.27)) (justify left)))
(wire (pts (xy 29.21 83.82) (xy 34.29 83.82)) (stroke (width 0) (type default)))

(hierarchical_label "VA_5V"
  (shape output)
  (at 160.02 128.27 0)
  (effects (font (size 1.27 1.27)) (justify left)))
(wire (pts (xy 160.02 128.27) (xy 165.1 128.27)) (stroke (width 0) (type default)))

(hierarchical_label "VBUS_PROT"
  (shape input)
  (at 29.21 48.26 0)
  (effects (font (size 1.27 1.27)) (justify right)))
(wire (pts (xy 29.21 48.26) (xy 34.29 48.26)) (stroke (width 0) (type default)))

(hierarchical_label "VDRV_12V"
  (shape output)
  (at 220.98 49.53 0)
  (effects (font (size 1.27 1.27)) (justify left)))
(wire (pts (xy 220.98 49.53) (xy 226.06 49.53)) (stroke (width 0) (type default)))

(junction (at 104.14 157.48) (diameter 0) (color 0 0 0 0))
(junction (at 201.93 128.27) (diameter 0) (color 0 0 0 0))
(junction (at 187.96 128.27) (diameter 0) (color 0 0 0 0))
(junction (at 96.52 157.48) (diameter 0) (color 0 0 0 0))
(junction (at 109.22 116.84) (diameter 0) (color 0 0 0 0))
(junction (at 175.26 88.9) (diameter 0) (color 0 0 0 0))
(junction (at 60.96 83.82) (diameter 0) (color 0 0 0 0))
(junction (at 127 157.48) (diameter 0) (color 0 0 0 0))
(junction (at 165.1 49.53) (diameter 0) (color 0 0 0 0))
(junction (at 48.26 83.82) (diameter 0) (color 0 0 0 0))
(junction (at 34.29 83.82) (diameter 0) (color 0 0 0 0))
(junction (at 187.96 49.53) (diameter 0) (color 0 0 0 0))
(junction (at 160.02 128.27) (diameter 0) (color 0 0 0 0))
(junction (at 34.29 48.26) (diameter 0) (color 0 0 0 0))
(junction (at 220.98 49.53) (diameter 0) (color 0 0 0 0))
(junction (at 118.11 49.53) (diameter 0) (color 0 0 0 0))
(junction (at 226.06 49.53) (diameter 0) (color 0 0 0 0))
(junction (at 165.1 128.27) (diameter 0) (color 0 0 0 0))
(junction (at 226.06 80.01) (diameter 0) (color 0 0 0 0))
(junction (at 71.12 124.46) (diameter 0) (color 0 0 0 0))
(junction (at 60.96 52.07) (diameter 0) (color 0 0 0 0))
(junction (at 208.28 101.6) (diameter 0) (color 0 0 0 0))
(junction (at 125.73 49.53) (diameter 0) (color 0 0 0 0))
(junction (at 210.82 49.53) (diameter 0) (color 0 0 0 0))
(junction (at 179.07 49.53) (diameter 0) (color 0 0 0 0))
(junction (at 48.26 48.26) (diameter 0) (color 0 0 0 0))

(wire (pts (xy 104.14 116.84) (xy 116.84 116.84)) (stroke (width 0) (type default)))
(wire (pts (xy 116.84 116.84) (xy 116.84 113.03)) (stroke (width 0) (type default))))
